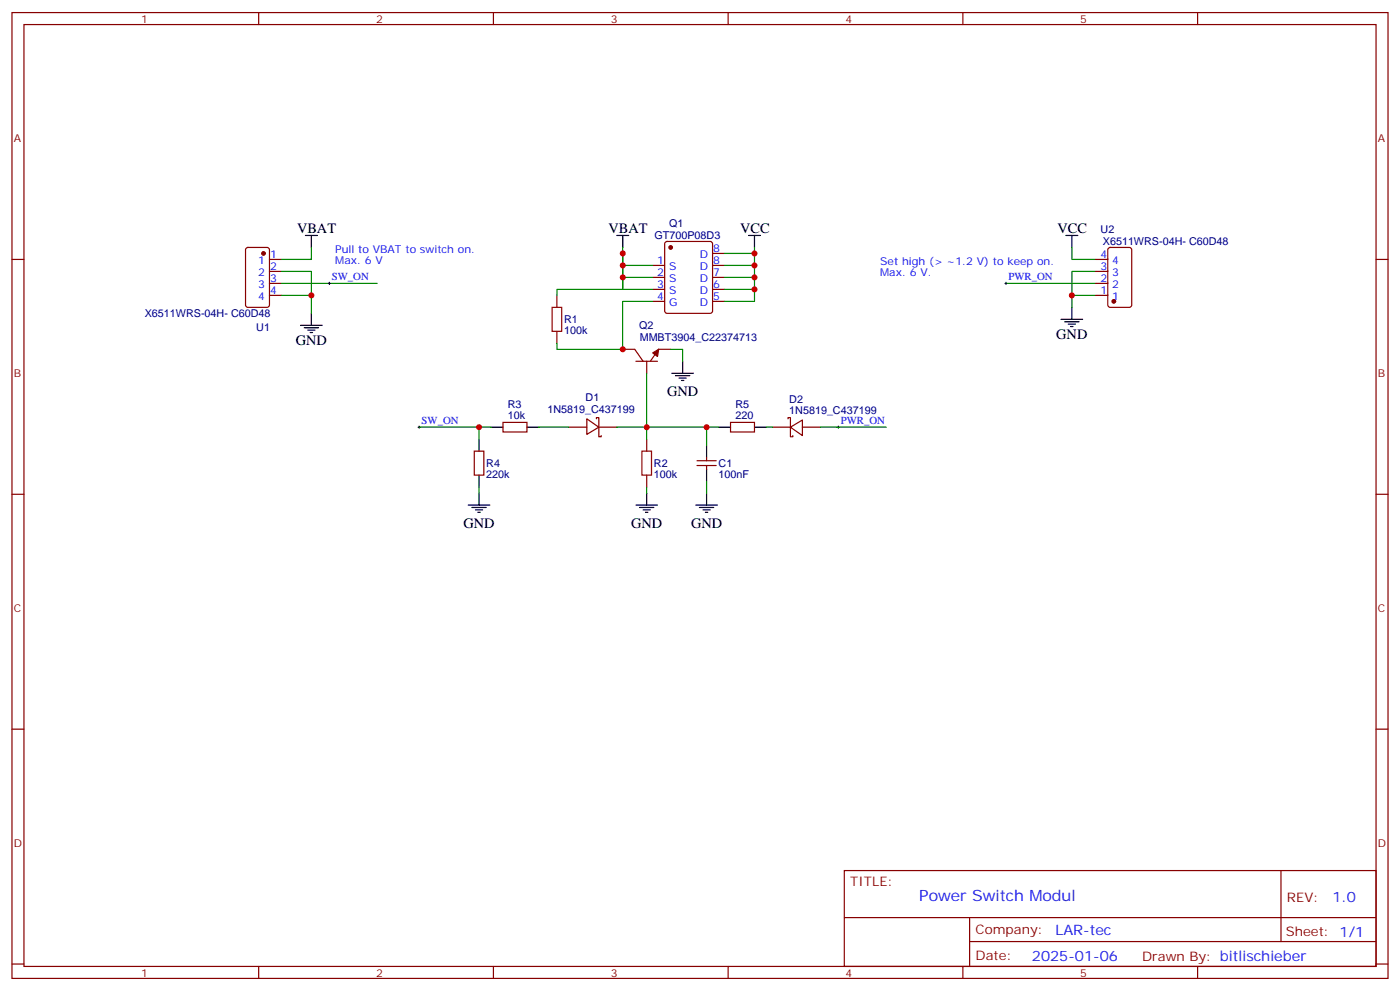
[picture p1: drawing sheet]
<svg xmlns="http://www.w3.org/2000/svg" width="412mm" height="292mm" viewBox="0 0 412 292" stroke-linecap="round" stroke-linejoin="round" font-family="sans-serif">
<g fill="none" stroke="#870000" stroke-width=".35">
<path d="M3.5 3.7h405.4v284.3h-405.4zM7.1 7.2h398.2v277.3h-398.2zM76.2 3.7v3.5M145.3 3.7v3.5M214.5 3.7v3.5M283.6 3.7v3.5M352.8 3.7v3.5M3.5 76.4h3.6M72.6 73.1l.4-.3h5.7l.6 .5 .1 16.5-.5 .6-5.9 .1-.6-.5-.1-16.4zM79.4 76.4h3.5M79.4 79.9h3.5M192.3 78.1h3.5"/>
<path d="M196 71.3l.5-.2h12.7l.6 .4 .1 20-.5 .7-12.9 .1-.7-.5v-20zM209.9 74.6h3.5M209.9 78.1h3.5M322.8 76.4h3.5M322.8 79.9h3.5M326.6 73.1l.4-.3h5.7l.6 .5 .1 16.5-.5 .6-5.9 .1-.6-.5-.1-16.4zM405.3 76.4h3.6M79.4 83.4h3.5M79.4 87h3.5M164 87v3.5M164 97.5v3.6M192.3 81.7h3.5"/>
<path d="M192.3 85.2h3.5M192.3 88.7h3.5M209.9 81.7h3.5M209.9 85.2h3.5M209.9 88.7h3.5M322.8 83.4h3.5M322.8 87h3.5M183.4 102.8h3.6l2.4 3.6M187.3 106.4h6.4M190.5 106.4v3.5M197.6 102.8h-3.6l-2.4 3.6M139.7 132.8h2.8v7.1h-2.8z"/>
<path d="M148.2 124.4h7v2.8h-7zM167.6 125.8h5.3M172.9 123.3l3.5 2.5-3.5 2.1zM175.7 123.3v-.4h.7v5.7h.7v-.4M176.4 125.8h5.3M190.5 129.3v3.5M190.5 139.9v3.5M205.3 137.1h5.7M205.3 135.6h5.7M208.1 134.6v1M208.1 137.1v1M215.2 124.4h7v2.8h-7z"/>
<path d="M227.5 125.8h5.3M232.1 123.3v-.4h.7v5.7h.7v-.4M232.8 125.8l3.6-2.2v4.6zM236.4 125.8h5.3M3.5 145.5h3.6M405.3 145.5h3.6M3.5 214.7h3.6M405.3 214.7h3.6M248.7 256.3h156.6v28.2h-156.6zM377.3 256.3v20.9M248.7 270.1h156.5M285.6 277.2h119.6"/>
<path d="M285.6 270.1v14.2M3.5 283.8h3.6M76.2 284.5v3.5M145.3 284.5v3.5M214.5 284.5v3.5M283.6 284.5v3.5M352.8 284.5v3.5M405.3 283.8h3.6"/>
</g>
<g fill="#870000" stroke="#870000" stroke-width=".35">
<path d="M192.3 103.9l1.7-1.1-.3 2.2z"/>
<circle cx="77.6" cy="74.6" r=".53"/>
<circle cx="197.6" cy="72.8" r=".53"/>
<circle cx="328.1" cy="88.7" r=".53"/>
</g>
<g fill="none" stroke="#000" stroke-width=".35">
<path d="M90 69.3h3.5M91.7 69.3v3.5M181.7 69.3h3.5M183.4 69.3v3.5M220.5 69.3h3.5M222.2 69.3v3.5M314 69.3h3.5M315.7 69.3v3.5M88.5 95.8h6.4M89.6 96.5h4.2M90.7 97.2h2.1M91.4 97.9h.7"/>
<path d="M91.7 92.3v3.5M312.6 94h6.3M313.6 94.7h4.3M314.7 95.4h2.1M315.4 96.1h.7M315.7 90.5v3.5M197.9 109.9h6.4M199 110.6h4.2M200 111.3h2.1M200.7 112h.7M201.1 106.4v3.5M141.1 129.3v3.5"/>
<path d="M141.1 139.9v3.5M144.6 125.8h3.6M155.2 125.8h3.5M208.1 131.1v3.5M208.1 138.1v3.5M211.7 125.8h3.5M222.2 125.8h3.6M137.9 148.7h6.4M139 149.4h4.2M140.1 150.1h2.1M140.8 150.8h.7M141.1 145.2v3.5"/>
<path d="M187.3 148.7h6.4M188.4 149.4h4.2M189.4 150.1h2.2M190.1 150.8h.8M190.5 145.2v3.5M205 148.7h6.3M206 149.4h4.3M207.1 150.1h2.1M207.8 150.8h.7M208.1 145.2v3.5"/>
</g>
<g fill="none" stroke="#008700" stroke-width=".35">
<path d="M82.9 79.9h8.8v7.1M91.7 72.8v3.6h-8.8M183.4 72.8v12.4h8.9M183.4 74.6v10.6h-19.4v1.8M183.4 78.1h8.9M213.4 78.1h8.8M222.2 72.8v1.8h-8.8M222.2 74.6v14.1h-8.8M315.7 72.8v3.6h7.1M322.8 79.9h-7.1v7.1M82.9 87h8.8v5.3M82.9 83.4h28.2"/>
<path d="M183.4 81.7h8.9M192.3 88.7h-8.9v14.1h-19.4v-1.7M213.4 81.7h8.8M213.4 85.2h8.8M296.3 83.4h26.5M322.8 87h-7.1v3.5M190.5 109.9v15.9h-8.8M197.6 102.8h3.5v3.6M123.5 125.8h21.1M141.1 125.8v3.5M158.7 125.8h8.9M208.1 125.8v5.3"/>
<path d="M211.7 125.8h-21.2v3.5M225.8 125.8h1.7M241.7 125.8h19.4M141.1 143.4v1.8M190.5 143.4v1.8M208.1 141.6v3.6"/>
</g>
<path d="M96.7 83.4h.7M97 83.1v.7M296 83.4h.7M296.3 83.1v.7M123.1 125.8h.7M123.5 125.4v.7M246.6 125.8h.7M246.9 125.4v.7" fill="none" stroke="#000" stroke-width=".29"/>
<path d="M162.6 90.5h2.9v7h-2.9zM189.1 132.8h2.8v7.1h-2.8z" fill="none" stroke="#a10000" stroke-width=".35"/>
<g fill="#c00">
<circle cx="91.7" cy="87" r=".88"/>
<circle cx="315.7" cy="87" r=".88"/>
<circle cx="222.3" cy="74.6" r=".88"/>
<circle cx="222.3" cy="78.1" r=".88"/>
<circle cx="222.3" cy="81.7" r=".88"/>
<circle cx="222.3" cy="85.2" r=".88"/>
<circle cx="183.4" cy="81.7" r=".88"/>
<circle cx="183.4" cy="78.1" r=".88"/>
<circle cx="141.1" cy="125.8" r=".88"/>
<circle cx="190.5" cy="125.8" r=".88"/>
<circle cx="183.4" cy="74.6" r=".88"/>
<circle cx="183.4" cy="102.8" r=".88"/>
<circle cx="208.1" cy="125.8" r=".88"/>
</g>
<text font-size="4.6" fill="#00f" x="270.8" y="265.3">Power Switch Modul</text>
<g font-size="4.2">
<text x="87.5" y="68.6">VBAT</text>
<text x="179.2" y="68.6">VBAT</text>
<text x="218" y="68.6">VCC</text>
<text x="311.5" y="68.6">VCC</text>
<text x="87.1" y="101.4">GND</text>
<text x="311.1" y="99.7">GND</text>
<text x="196.5" y="116.6">GND</text>
<text x="136.5" y="155.4">GND</text>
<text x="185.9" y="155.4">GND</text>
<text x="203.6" y="155.4">GND</text>
</g>
<g font-size="4.2" fill="#00f">
<text x="392.5" y="265.6">1.0</text>
<text x="310.9" y="275.1">LAR-tec</text>
<text x="304" y="282.9">2025-01-06</text>
</g>
<g font-size="3.9" fill="#800">
<text x="250.5" y="260.9">TITLE:</text>
<text x="379.1" y="265.6">REV:</text>
<text x="287.4" y="275.1">Company:</text>
<text x="378.7" y="275.7">Sheet: 1/1</text>
<text x="287.4" y="282.8">Date:</text>
<text x="336.4" y="282.8">Drawn By: bitlischieber</text>
</g>
<g font-size="3.2" fill="#800">
<text x="41.6" y="6.7">1</text>
<text x="110.8" y="6.7">2</text>
<text x="179.9" y="6.7">3</text>
<text x="249.1" y="6.7">4</text>
<text x="318.2" y="6.7">5</text>
<text x="4.1" y="41.8">A</text>
<text x="405.9" y="41.8">A</text>
<text x="4.1" y="110.9">B</text>
<text x="405.9" y="110.9">B</text>
<text x="4.1" y="180.1">C</text>
<text x="405.9" y="180.1">C</text>
<text x="4.1" y="249.2">D</text>
<text x="405.9" y="249.2">D</text>
<text x="41.6" y="287.5">1</text>
<text x="110.8" y="287.5">2</text>
<text x="179.9" y="287.5">3</text>
<text x="249.1" y="287.5">4</text>
<text x="318.2" y="287.5">5</text>
</g>
<g font-size="3.2" fill="#000080">
<text x="192.8" y="70.5">GT700P08D3</text>
<text x="197.1" y="66.9">Q1</text>
<text x="324.2" y="68.7">U2</text>
<text x="324.9" y="72.3">X6511WRS-04H- C60D48</text>
<text x="42.6" y="93.4">X6511WRS-04H- C60D48</text>
<text x="166.2" y="95.2">R1</text>
<text x="75.5" y="97.3">U1</text>
<text x="166.2" y="98.3">100k</text>
<text x="188.3" y="96.9">Q2</text>
<text x="188.4" y="100.5">MMBT3904_C22374713</text>
<text x="172.5" y="118.1">D1</text>
<text x="232.5" y="118.8">D2</text>
<text x="149.6" y="123.3">10k</text>
<text x="149.6" y="120.1">R3</text>
<text x="161.3" y="121.6">1N5819_C437199</text>
<text x="216.6" y="123.3">220</text>
<text x="216.6" y="120.1">R5</text>
<text x="232.5" y="121.9">1N5819_C437199</text>
<text x="143.2" y="137.5">R4</text>
<text x="192.6" y="137.5">R2</text>
<text x="211.7" y="137.5">C1</text>
<text x="143.2" y="140.7">220k</text>
<text x="192.6" y="140.7">100k</text>
<text x="211.7" y="140.7">100nF</text>
</g>
<g font-size="3.2" fill="#00f">
<text x="76.1" y="77.8">1</text>
<text x="79.6" y="76">1</text>
<text x="98.8" y="74.6">Pull to VBAT to switch on.</text>
<text x="98.8" y="77.8">Max. 6 V</text>
<text x="193.6" y="77.8">1</text>
<text x="206.2" y="76">D</text>
<text x="210.1" y="74.3">8</text>
<text x="210.1" y="77.8">8</text>
<text x="324.1" y="76">4</text>
<text x="327.6" y="77.8">4</text>
<text x="76.1" y="81.3">2</text>
<text x="79.6" y="79.6">2</text>
<text x="79.6" y="83.1">3</text>
<text x="97.7" y="82.6">SW_ON</text>
<text x="193.6" y="81.3">2</text>
<text x="197.1" y="83.1">S</text>
<text x="197.1" y="79.6">S</text>
<text x="206.2" y="79.6">D</text>
<text x="206.2" y="83.1">D</text>
<text x="210.1" y="81.3">7</text>
<text x="259.3" y="78.1">Set high (&gt; ~1.2 V) to keep on.</text>
<text x="259.3" y="81.3">Max. 6 V.</text>
<text x="297" y="82.6">PWR_ON</text>
<text x="324.1" y="83.1">2</text>
<text x="324.1" y="79.6">3</text>
<text x="327.6" y="81.3">3</text>
<text x="76.1" y="84.8">3</text>
<text x="76.1" y="88.4">4</text>
<text x="79.6" y="86.6">4</text>
<text x="193.6" y="88.4">4</text>
<text x="193.6" y="84.8">3</text>
<text x="197.1" y="86.6">S</text>
<text x="206.2" y="86.6">D</text>
<text x="210.1" y="84.8">6</text>
<text x="210.1" y="88.4">5</text>
<text x="324.1" y="86.6">1</text>
<text x="327.6" y="88.4">1</text>
<text x="327.6" y="84.8">2</text>
<text x="197.1" y="90.1">G</text>
<text x="206.2" y="90.1">D</text>
<text x="124.2" y="124.9">SW_ON</text>
<text x="247.6" y="124.9">PWR_ON</text>
</g>
</svg>
